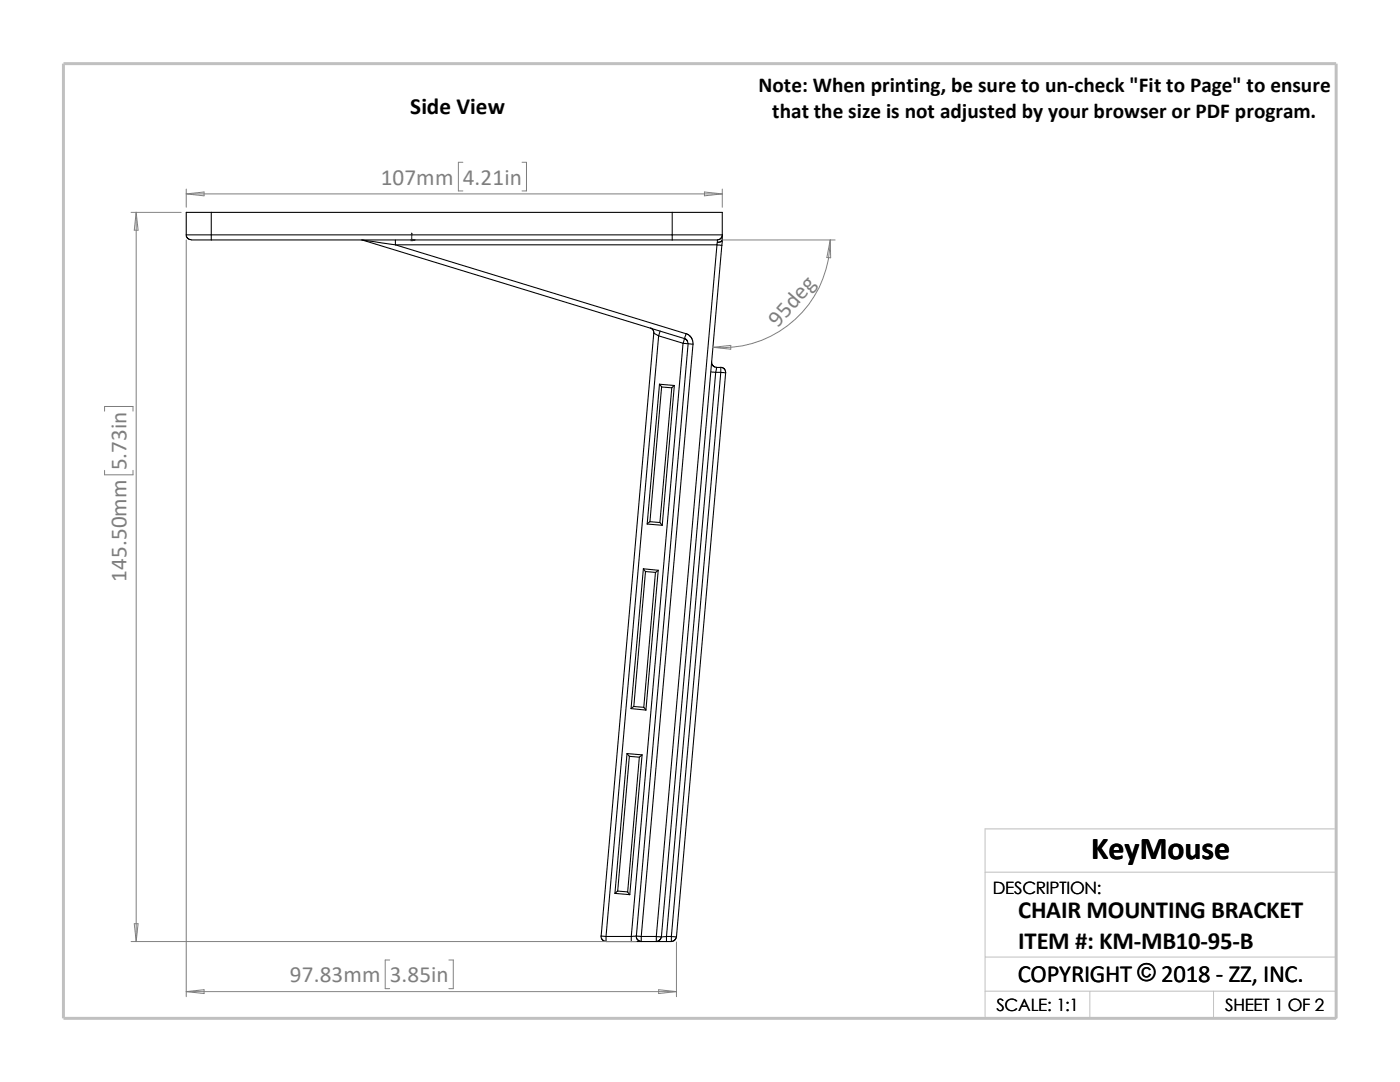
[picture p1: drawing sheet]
<svg xmlns="http://www.w3.org/2000/svg" width="279mm" height="216mm" viewBox="0 0 279 216" stroke-linecap="round" stroke-linejoin="round" font-family="sans-serif">
<path d="M196.6 174h70.1M196.6 197.8h70.1M196.6 191h70.1M217.5 197.8v5.4M242.2 197.8v5.4M26.8 203.2h239.9v-37.8h-70.1v37.8" fill="none" stroke="#c0c0c0" stroke-width=".2"/>
<path d="M12.7 12.7h254v190.5h-254z" fill="none" stroke="#c0c0c0" stroke-width=".59"/>
<g fill="none" stroke="#000" stroke-width=".21">
<path d="M37.2 46.9v.3l.3 .4 .6 .2M37.2 46.9h5M38.1 47.9h4.1M42.2 42.4h-5v4.5M42.2 47.9h92M42.2 46.9h92M42.2 42.4v4.5M42.2 42.4h92M42.2 46.9v1M72.1 47.9h.3M72.4 47.9l64.2 19.7M72.4 47.9l6.5 1"/>
<path d="M78.9 47.9v1M78.9 48.9l58 17.7-.3 1M78.9 48.9h64.2M134.2 47.9h9M134.2 46.9v1M134.2 46.9h9.9M134.2 42.4h9.9v4.5M134.2 42.4v4.5M143.1 48.9h1M143.1 48.9l-12.1 138M143.2 48.3l-.1 .6M143.2 47.9v.4"/>
<path d="M144.1 48.9l-12.1 138M144.1 46.9v.9M144.1 47.8v.1M144.1 47.9v1M144.1 47.8a.96 .96 0 0 1-.9 .5M144.1 47.9a.8 .8 0 0 1-.9 .4M144.2 46.9l-.4 .7-.6 .3M129.8 65.4l.5 .4 .2 .7M130.5 66.5l-10.5 120.3M130.5 66.5l.9 .5M131.4 67l4.9 1.5M131.4 67l-10.5 119.9"/>
<path d="M131.6 76.7l.4 .5M131.6 76.7l-2.4 27.9M131.6 76.7l3 .2M131.7 66l-.3 1M132 77.2l-2.3 26.9M132 77.2l2.1 .2M134.1 77.4l-2.4 26.9M134.6 76.9l-.5 .5M134.6 76.9l-2.4 27.9M136.3 68.5l-10.3 118.4M136.3 68.5l1 .1M136.6 67.6l.5 .3 .2 .6"/>
<path d="M136.6 67.6l-.3 .9M136.9 66.5l.7 .4 .4 .6 .3 1.2M137.3 68.6l1 .1M137.3 68.6l-10.3 118.2M138.3 68.7l-10.3 118.2M141.9 74.2l.9 .1M142 72.2l.2 .7 .3 .3 .5 .1M142.8 74.3l-9.8 112.6M142.8 74.3h1M143 73.3l-.2 1M143 73.3h.8v1M143.8 73.3l.6 .1 .3 .3 .1 .7"/>
<path d="M143.8 74.3l1 .1M143.8 74.3l-9.8 112.6M144.8 74.4l-9.8 112.5h-1M128.4 113.5l3 .3M128.4 113.5l-2.5 27.9M128.4 113.5l.4 .5M128.8 114l-2.3 27M128.8 114l2 .2M129.2 104.6l3 .2M129.7 104.1l2 .2M129.7 104.1l-.5 .5M130.8 114.2l-2.3 26.9"/>
<path d="M131.4 113.8l-2.5 27.9M131.4 113.8l-.6 .4M131.7 104.3l.5 .5M125.1 150.4l-2.4 27.9M125.1 150.4l3 .2M125.1 150.4l.5 .5M125.6 150.9l-2.3 26.9M125.6 150.9l2 .2M125.9 141.4l3 .3M126.5 141l2 .1M126.5 141l-.6 .4M127.6 151.1l-2.3 26.9"/>
<path d="M128.1 150.6l-.5 .5M128.1 150.6l-2.4 27.9M128.5 141.1l.4 .6M122.7 178.3l3 .2M123.3 177.8l-.6 .5M123.3 177.8l2 .2M125.3 178l.4 .5M120 186.8l.9 .1M120 186.8l.1 .6 .4 .3 .4 .1M120.9 186.9v1h5.1M120.9 186.9h5.1M126 186.9v1"/>
<path d="M126 187.9h2M127 186.8l-1 .1M127 186.8l.1 .6 .5 .3 .4 .1M127 186.8l1 .1M128 186.9h3M128 187.9h3M128 186.9v1M131 186.9h1M131 186.9v1M131 187.9h2M132 186.9l-.1 .3-.3 .4-.6 .3M133 186.9h1"/>
<path d="M133 187.9h1M133 186.9h-1M133 186.9v1M134 186.9v1M135 186.9l-.1 .3-.3 .4-.6 .3"/>
</g>
<g fill="#00f" stroke="#00f" stroke-width=".2">
<path d="M82.5 47.8l.3 .1-.3 .1z"/>
<path d="M82.2 46.5l.1 .4h-.2z"/>
</g>
<path d="M82 47.9h.8M82 47.8l.3 .2M82.2 46.5v1.5M82.3 47.8l-.3 .2" fill="none" stroke="#00f" stroke-width=".2"/>
<g fill="none" stroke="#808080" stroke-width=".2">
<path d="M37.2 38.7l3.5-.4v.8zM37.2 37.7v3.7M37.2 38.7h106.9M92.4 32.4h-.9v5.7h.9M104.2 32.4h.9v5.7h-.9M140.6 38.3l3.5 .4-3.5 .4zM144.1 37.7v3.7M26.2 42.4h10M27.2 42.4l.4 3.5h-.8zM27.2 42.4v145.5M37.2 47.9v151M144.1 47.9h22.6"/>
<path d="M165.7 47.9l.1 3.5h-.8zM165.7 47.9a21.6 21.6 0 0 1-23.4 21.4M142.3 69.3l3.5-.4v.8zM20.9 82v-.9h5.6v.9M20.9 93.9v.8h5.6v-.8M26.2 187.9h100.8M26.8 184.3h.8l-.4 3.6zM37.2 197.9l3.5-.4v.7zM37.2 197.9h97.8M77.8 191.6h-.9v5.7h.9M89.6 191.6h.9v5.7h-.9M131.4 197.5l3.6 .4-3.6 .3z"/>
<path d="M135 188v10.9"/>
</g>
<text font-size="6.4" x="217.8" y="171.4">KeyMouse</text>
<g font-size="4.9">
<text x="203.2" y="183.2">CHAIR MOUNTING BRACKET</text>
<text x="203.2" y="189.3">ITEM #: KM-MB10-95-B</text>
<text x="203.1" y="195.9">COPYRIGHT © 2018 - ZZ, INC.</text>
</g>
<text font-size="4.6" x="81.9" y="22.7">Side View</text>
<g font-size="4.6" fill="#808080">
<text x="76" y="36.9">107mm</text>
<text x="92.4" y="36.9">4.21in</text>
<text x="155.3" y="65.5" transform="rotate(-48 155.3 65.5)">95deg</text>
<text x="25.2" y="93.9" transform="rotate(-90 25.2 93.9)">5.73in</text>
<text x="25.2" y="116.1" transform="rotate(-90 25.2 116.1)">145.50mm</text>
<text x="57.9" y="196">97.83mm</text>
<text x="77.8" y="196">3.85in</text>
</g>
<g font-size="4.2">
<text x="151.4" y="18.3">Note: When printing, be sure to un-check &quot;Fit to Page&quot; to ensure</text>
<text x="154.1" y="23.5">that the size is not adjusted by your browser or PDF program.</text>
</g>
<g font-size="3.4">
<text x="198.2" y="178.5">DESCRIPTION:</text>
<text x="198.8" y="201.7">SCALE: 1:1</text>
<text x="244.5" y="201.7">SHEET 1 OF 2</text>
</g>
</svg>
